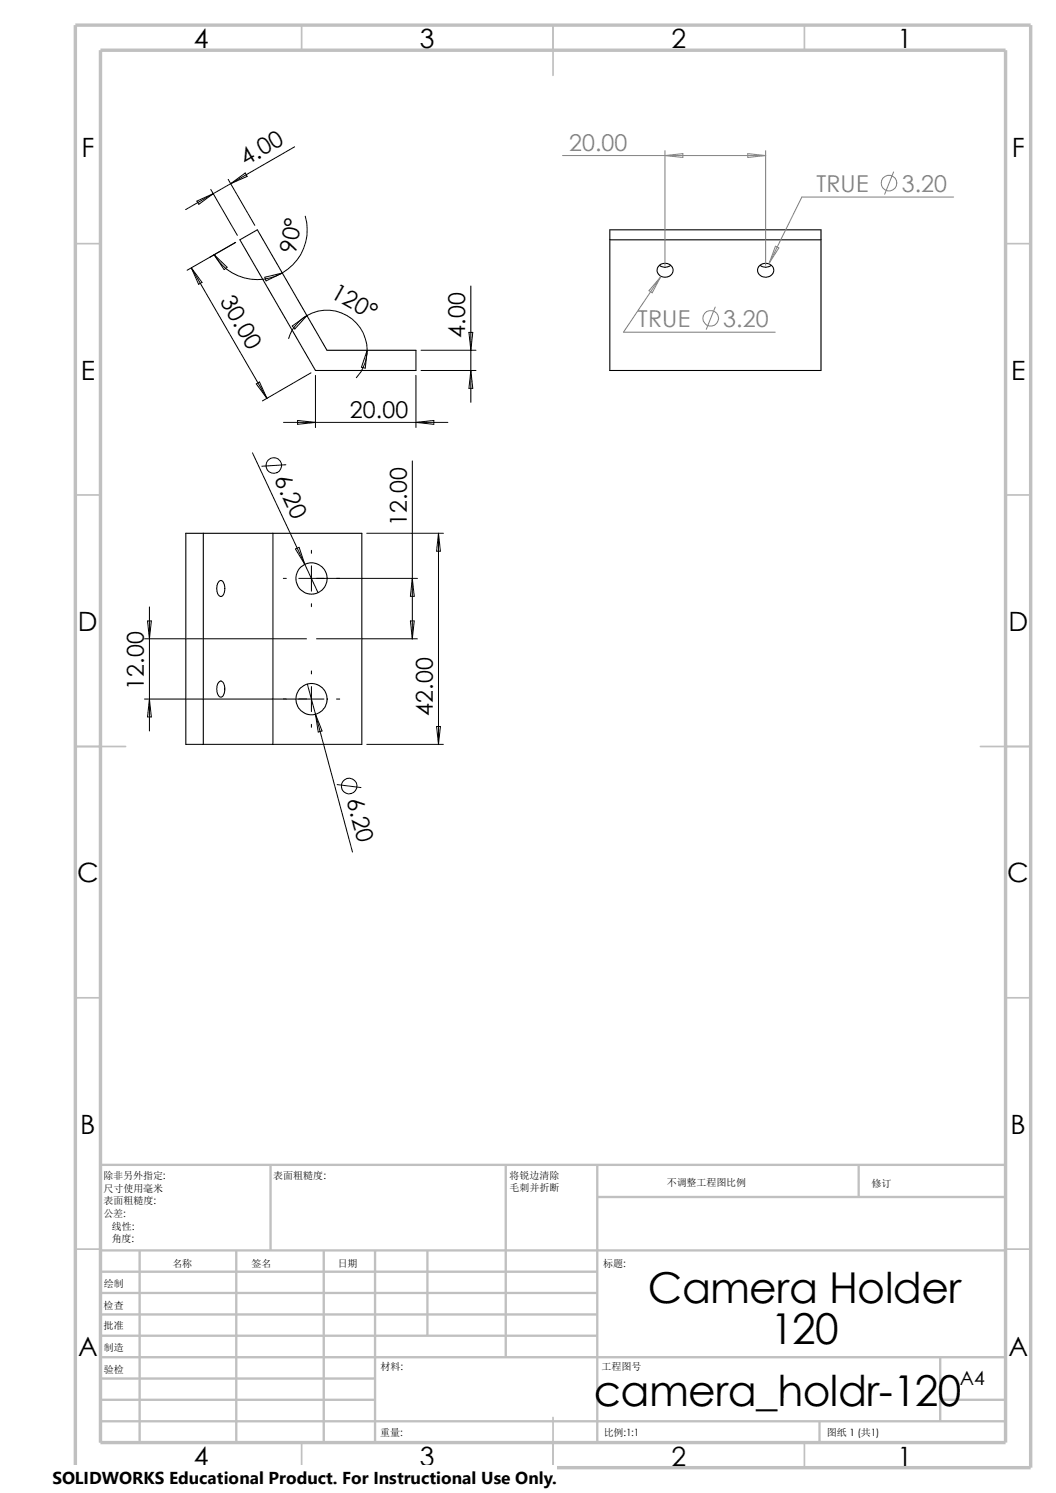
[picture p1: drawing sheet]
<svg xmlns="http://www.w3.org/2000/svg" width="210mm" height="297mm" viewBox="0 0 210 297" stroke-linecap="round" stroke-linejoin="round" font-family="sans-serif">
<g fill="none" stroke="#c0c0c0" stroke-width=".34">
<path d="M60 5v5M110 5v10M160 5v5M15 48.5h5M200 48.5h5M15 98.5h5M200 98.5h5M15 148.5h10M195 148.5h10M15 198.5h5M200 198.5h5M15 248.5h5"/>
<path d="M200 248.5h5M60 287v5M110 282v10M160 287v5"/>
</g>
<g fill="none" stroke="#c0c0c0" stroke-width=".47">
<path d="M53.8 231.7v17.1M100.6 231.7v38.3M118.8 231.7v55.3M118.8 238.1h81.2M170.8 231.7v6.4M200 231.7h-180v55.3M20 248.8h180M20 257.2h98.8M20 253h98.8M27.8 248.8v38.2M47 248.8v38.2M64.4 248.8v38.2"/>
<path d="M74.6 248.8v38.2M85 248.8v16.9M20 278.5h54.6M20 265.7h98.8M20 261.5h98.8M20 274.2h54.6M20 270h180M187 278.5h13M187 270v12.7M20 282.7h180M163 282.7v4.3"/>
</g>
<path d="M15 5h190v287h-190zM20 10h180v277h-180z" fill="none" stroke="#c0c0c0" stroke-width=".68" stroke-linecap="butt"/>
<g fill="none" stroke="#000" stroke-width=".21">
<path d="M47.7 47.7l3.5-2 13.8 24h17.7v4h-20zM121.3 45.7h42v28h-42zM121.3 47.7h42M131.1 52.8a1.52 1.52 0 0 1 2-.2 1.52 1.52 0 0 1 .5 1.9 1.56 1.56 0 0 1-2 .6 1.56 1.56 0 0 1-.8-1.9zM131.1 52.8a1.84 1.84 0 0 0 2.3 0M151.1 52.8a1.57 1.57 0 0 1 1.9-.3 1.57 1.57 0 0 1 .8 1.8 1.62 1.62 0 0 1-1.9 .8 1.62 1.62 0 0 1-1.2-1.7zM151.2 52.8a1.78 1.78 0 0 0 2.2 0M37 106.1h35v42h-35zM40.4 106.1v42M43.5 115.7a.58 .58 0 0 1 .6-.2 .58 .58 0 0 1 .4 .6 2.35 2.35 0 0 1-.4 2.5 .99 .99 0 0 1-1-1.3v-.8zM54.3 106.1v42M43.5 135.8a.66 .66 0 0 1 .8-.2 .66 .66 0 0 1 .3 .7 2.05 2.05 0 0 1-.6 2.4 1.46 1.46 0 0 1-.9-1.9z"/>
<circle cx="62" cy="115.1" r="3.1"/>
<circle cx="62" cy="139.1" r="3.1"/>
</g>
<g fill="none" stroke="#000" stroke-width=".2">
<path d="M41.9 37.7l5.3 9.1M45.4 35.7l5.3 9.1M45.9 36.5l2.9-2.1 .3 .7zM58.6 29.2l-21.7 12.5M38.1 53.3l2.1 2.9-.7 .4zM38.1 53.3l15 25.9M39.2 40l3.2-1.5-2.9 2.1zM41.7 51.2l5.2-3-9.7 5.6M42.6 50.7a9.9 9.9 0 0 0 13.5 3.6M42.6 50.7l2.6 2.5-.6 .4zM52.7 55.2l3.4-.9-3.2 1.6zM60.7 43a9.9 9.9 0 0 1-4.6 11.3"/>
<path d="M93.6 56.9v23.2M51 76.4l.6-.4 1.5 3.2zM58.1 64.9l2.9-2.1-2.4 2.6zM61 62.8a8 8 0 0 1 12 6.9M61 62.8a8.1 8.1 0 0 0-3.6 4.6M61.8 74.2l-9.6 5.6M62.7 74.7v10.3M73 69.7l-.4 3.5-.7-.1zM73 69.7a8.5 8.5 0 0 1-2.1 5.4M82.7 74.7v10.3M83.7 73.7h11M83.7 69.7h11"/>
<path d="M93.3 66.1h.7l-.4 3.6zM93.6 73.7l.4 3.6h-.7zM50.2 90.1l10.4 22.2M56.4 84h32.7M56.9 92.5l-4.8 .3M59.2 83.7l3.5 .3-3.5 .4zM82 91.7v35.4M82.7 84l3.6-.3v.7zM56.3 115.1h.6M58.8 109.2l.7-.3 1.1 3.4zM59.4 115.1h23.6M60.6 112.3l2.6 5.6"/>
<path d="M61.9 109.5v.6M61.9 112.6v5M72.9 106.1h15.3M82 115.1l.4 3.5h-.8zM87.2 106.1l.4 3.5h-.8zM87.2 106.1v42M28.7 139.1h35.7M28.7 127.1h32.3M29.3 123.5h.8l-.4 3.6zM29.7 120.7v24.7M29.7 139.1l.4 3.5h-.8zM61.1 136.1l9 33.4"/>
<path d="M61.9 120.1v.6M61.9 133.5v.6M61.9 136.6v5M62.9 127.1h20.1M66.9 139.1h.7M81.6 123.5h.8l-.4 3.6zM61.9 144.1v.6M62.7 142.1l1.4 3.3-.8 .2zM67.1 156.1l4.7 .6M72.9 148.1h15.3M86.8 144.5h.8l-.4 3.6z"/>
<circle cx="54.5" cy="92.6" r="1.56"/>
<circle cx="69.4" cy="156.4" r="1.55"/>
</g>
<g fill="none" stroke="#808080" stroke-width=".2">
<path d="M111.9 30.9h40.4M132.2 30v22.8M132.2 30.9l3.6-.3v.7zM148.7 30.6l3.6 .3-3.6 .4zM152.3 30v22.8M177.7 34.2l-1.8 4.5M189.7 39.2h-30.2l-6.5 13.1M131.4 55.1l-1.7 3.2-.6-.5zM131.4 55.1l-7.4 11h30.2M154.2 49l.7 .3-1.9 3zM142.2 61.1l-1.7 4.4"/>
<circle cx="176.8" cy="36.4" r="1.55"/>
<circle cx="141.3" cy="63.3" r="1.57"/>
</g>
<path d="M10.4 291.5h100.4v5.5h-100.4z" fill="#fff"/>
<g font-size="8.5">
<text x="128.9" y="259.2">Camera Holder</text>
<text x="153.2" y="267.3">120</text>
<text x="118.1" y="279.7">camera_holdr-120</text>
</g>
<g font-size="5.3">
<text x="38.5" y="9.6">4</text>
<text x="83.5" y="9.6">3</text>
<text x="133.5" y="9.6">2</text>
<text x="178.5" y="9.6">1</text>
<text x="16.2" y="31.3">F</text>
<text x="201.2" y="31.3">F</text>
<text x="16" y="75.6">E</text>
<text x="201.1" y="75.6">E</text>
<text x="15.5" y="125.6">D</text>
<text x="200.6" y="125.6">D</text>
<text x="15.3" y="175.6">C</text>
<text x="200.3" y="175.6">C</text>
<text x="16" y="225.6">B</text>
<text x="201" y="225.6">B</text>
<text x="15.5" y="269.8">A</text>
<text x="200.5" y="269.8">A</text>
<text x="38.5" y="291.6">4</text>
<text x="83.5" y="291.6">3</text>
<text x="133.5" y="291.6">2</text>
<text x="178.5" y="291.6">1</text>
</g>
<g font-size="4.6">
<text x="48.9" y="33" transform="rotate(-30 48.9 33)">4.00</text>
<text x="58.9" y="50.6" transform="rotate(-80 58.9 50.6)">90°</text>
<text x="43.6" y="59.9" transform="rotate(60 43.6 59.9)">30.00</text>
<text x="65.5" y="59.1" transform="rotate(29 65.5 59.1)">120°</text>
<text x="92.5" y="67.2" transform="rotate(-90 92.5 67.2)">4.00</text>
<text x="69.6" y="83.1">20.00</text>
<text x="54.4" y="95.4" transform="rotate(65 54.4 95.4)">6.20</text>
<text x="80.9" y="104.6" transform="rotate(-90 80.9 104.6)">12.00</text>
<text x="28.6" y="137.2" transform="rotate(-90 28.6 137.2)">12.00</text>
<text x="86.1" y="142.3" transform="rotate(-90 86.1 142.3)">42.00</text>
<text x="68.9" y="159.1" transform="rotate(75 68.9 159.1)">6.20</text>
</g>
<g font-size="4.6" fill="#808080">
<text x="113.2" y="30">20.00</text>
<text x="162.4" y="38.2">TRUE</text>
<text x="179.3" y="38.2">3.20</text>
<text x="126.9" y="65.1">TRUE</text>
<text x="143.8" y="65.1">3.20</text>
</g>
<text font-size="3.9" x="190.9" y="275.5">A4</text>
<text font-size="3.4" x="10.4" y="295.2">SOLIDWORKS Educational Product. For Instructional Use Only.</text>
<g font-size="2">
<text x="20.6" y="234.6">除非另外指定:</text>
<text x="20.6" y="237.1">尺寸使用毫米</text>
<text x="20.6" y="239.6">表面粗糙度:</text>
<text x="54.4" y="234.6">表面粗糙度:</text>
<text x="101.3" y="234.5">将锐边清除</text>
<text x="101.3" y="237">毛刺并折断</text>
<text x="132.6" y="236">不调整工程图比例</text>
<text x="173.3" y="236.2">修订</text>
<text x="20.6" y="242.1">公差:</text>
<text x="22.2" y="244.6">线性:</text>
<text x="22.2" y="247.1">角度:</text>
<text x="50" y="252">签名</text>
<text x="67.2" y="252">日期</text>
<text x="119.9" y="252">标题:</text>
<text x="20.7" y="256.1">绘制</text>
<text x="34.3" y="252.1">名称</text>
<text x="20.6" y="260.4">检查</text>
<text x="20.6" y="264.4">批准</text>
<text x="20.7" y="268.8">制造</text>
<text x="20.7" y="273.2">验检</text>
<text x="75.6" y="272.5">材料:</text>
<text x="119.6" y="272.5">工程图号</text>
<text x="75.6" y="285.6">重量:</text>
<text x="120.1" y="285.6">比例:1:1</text>
<text x="164.5" y="285.6">图纸 1 (共1)</text>
</g>
</svg>
